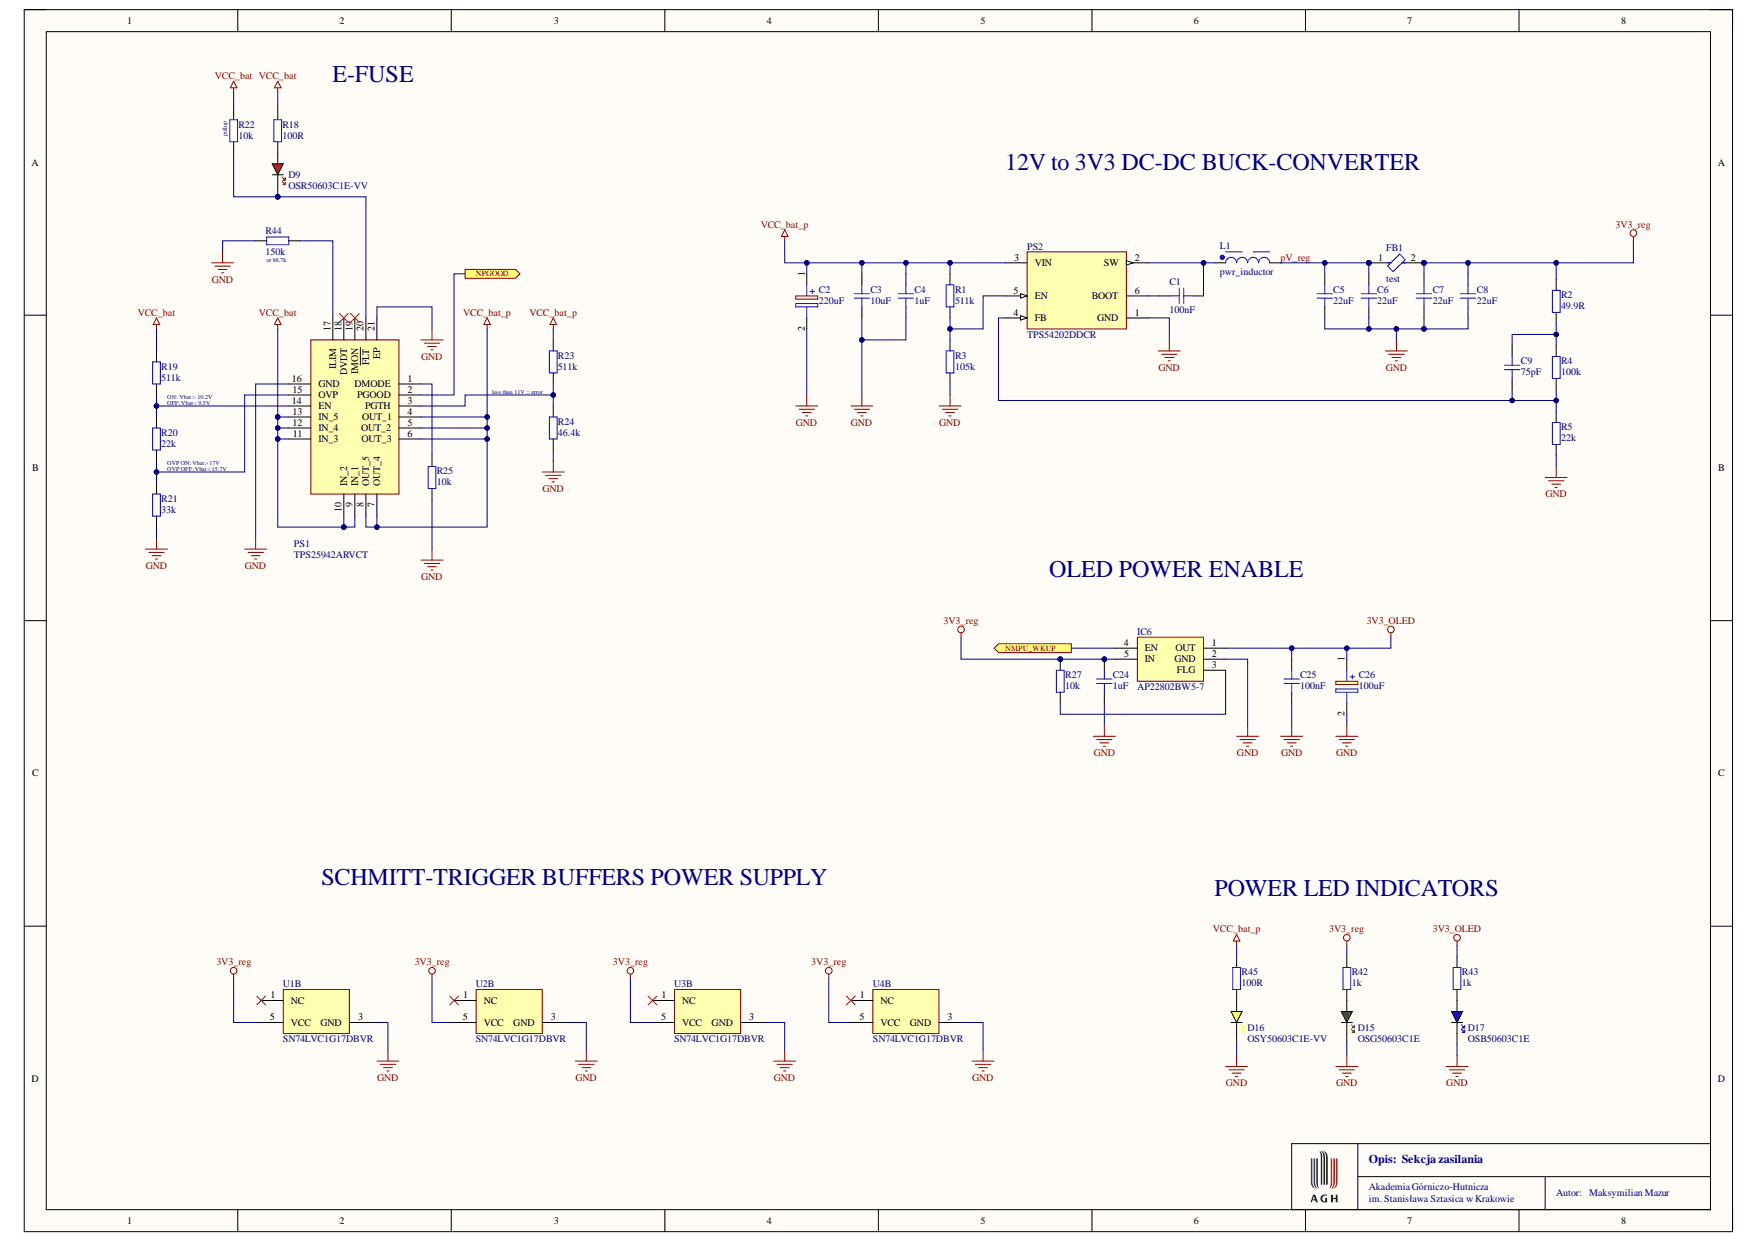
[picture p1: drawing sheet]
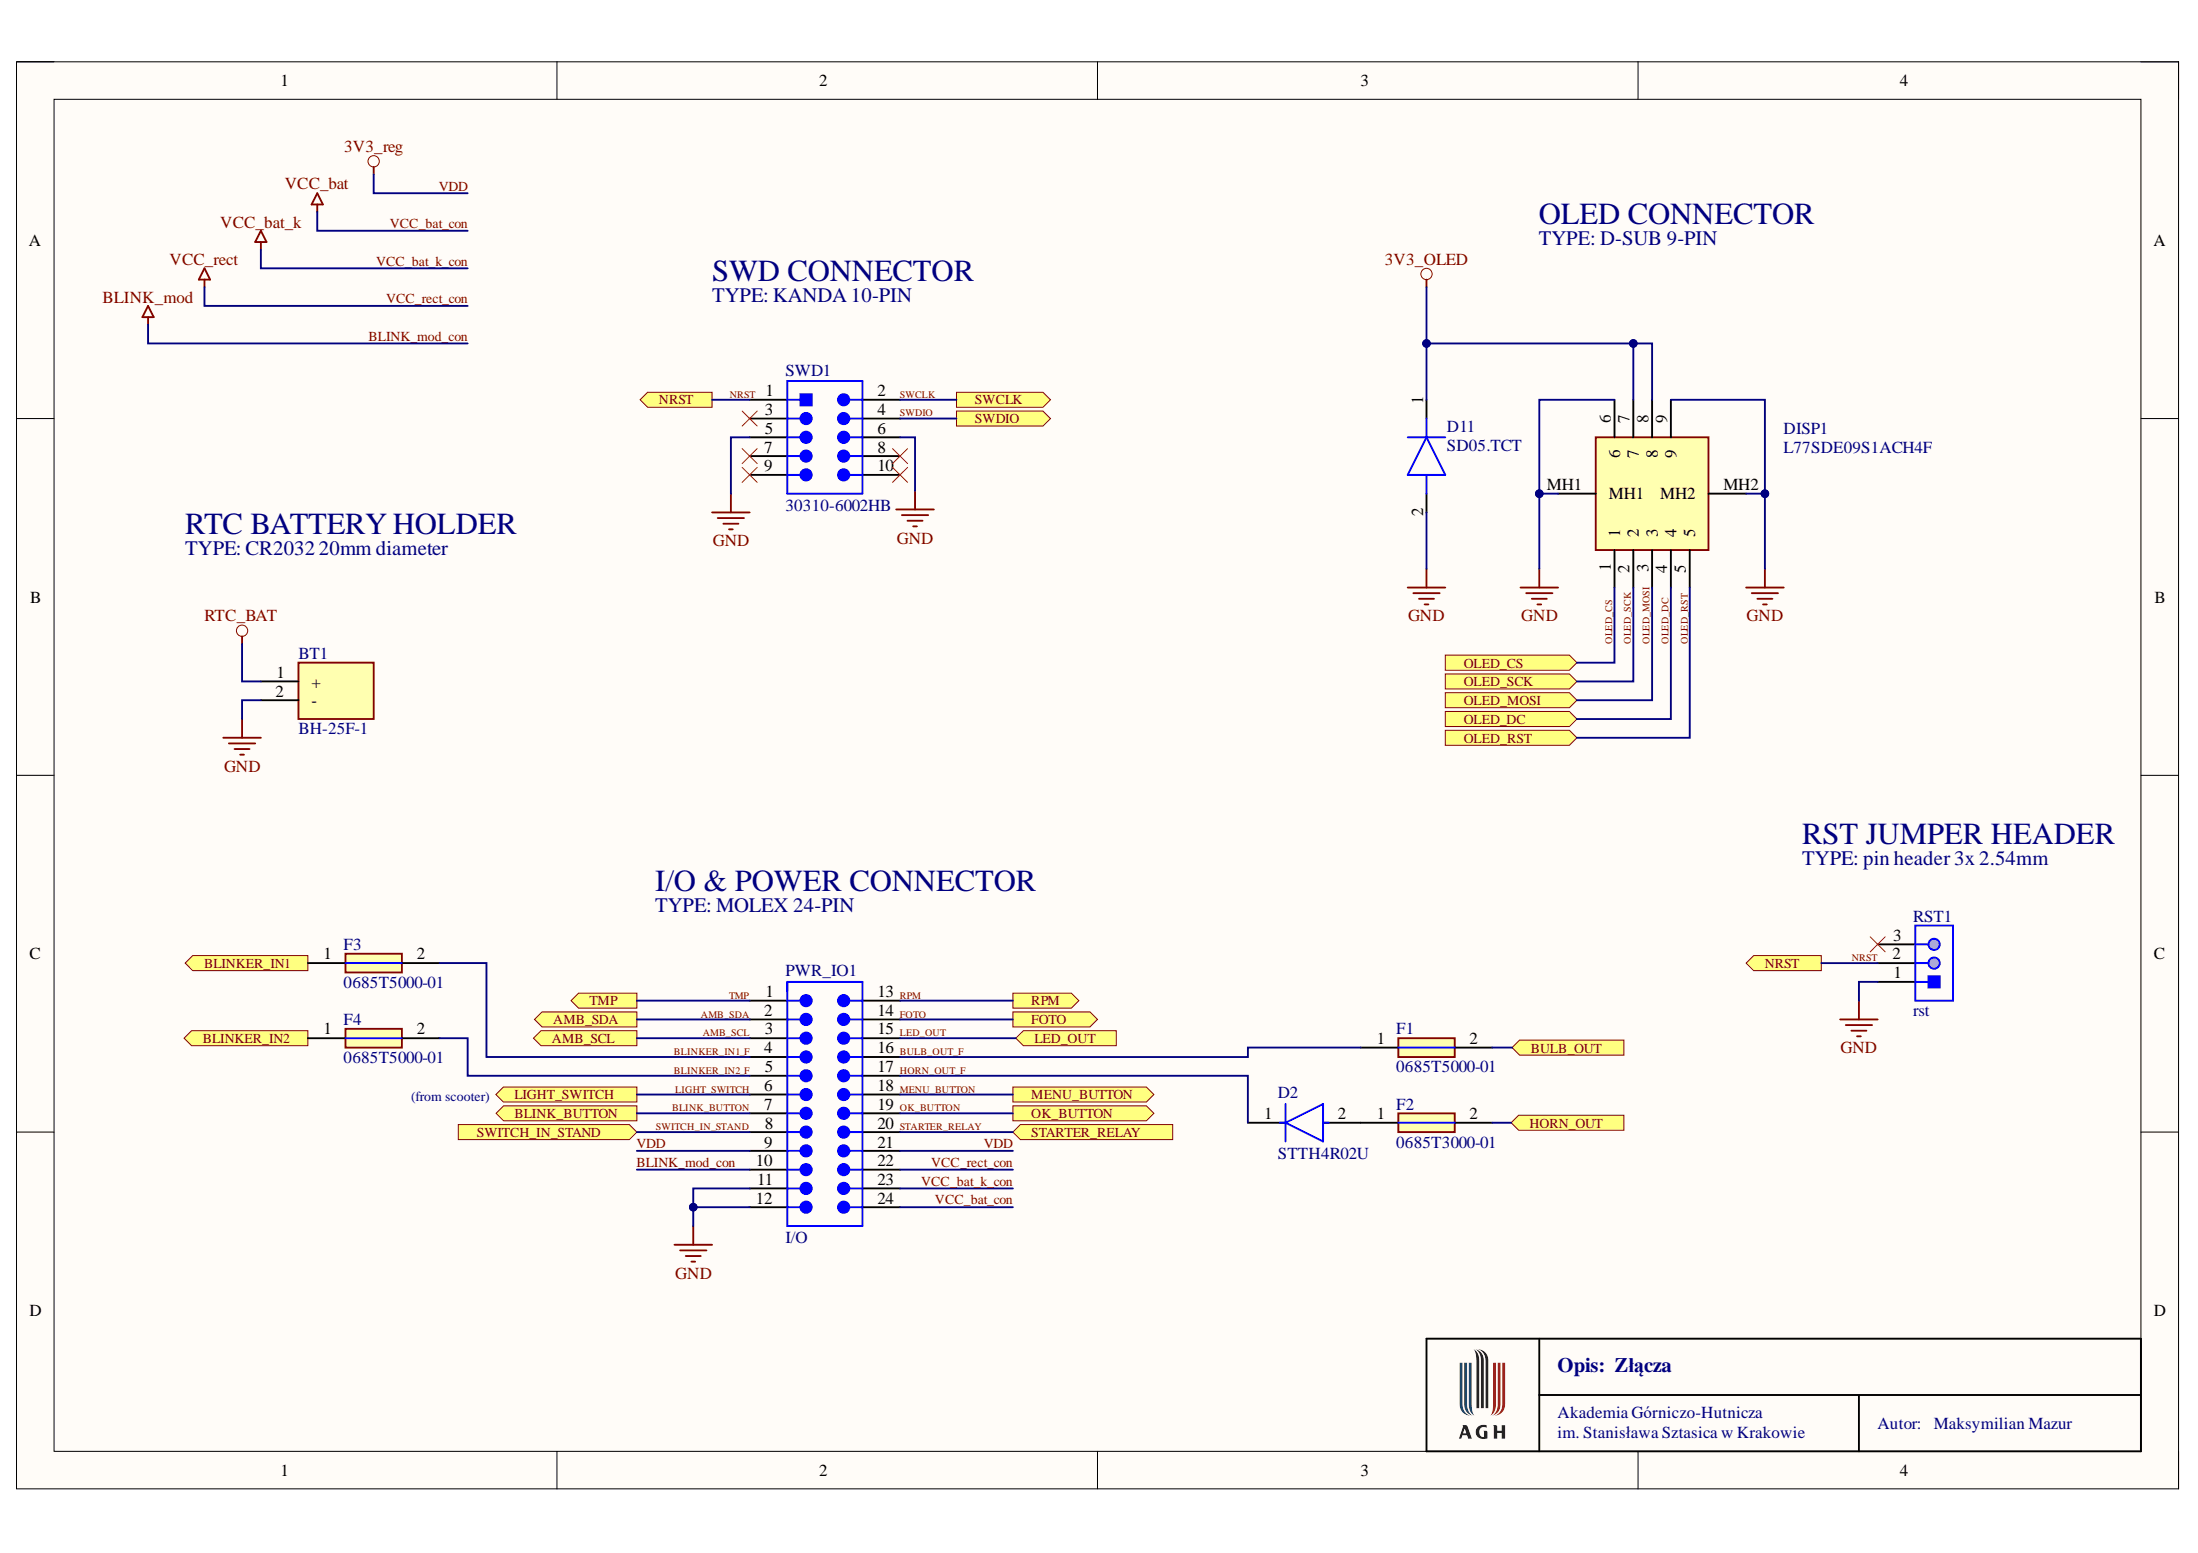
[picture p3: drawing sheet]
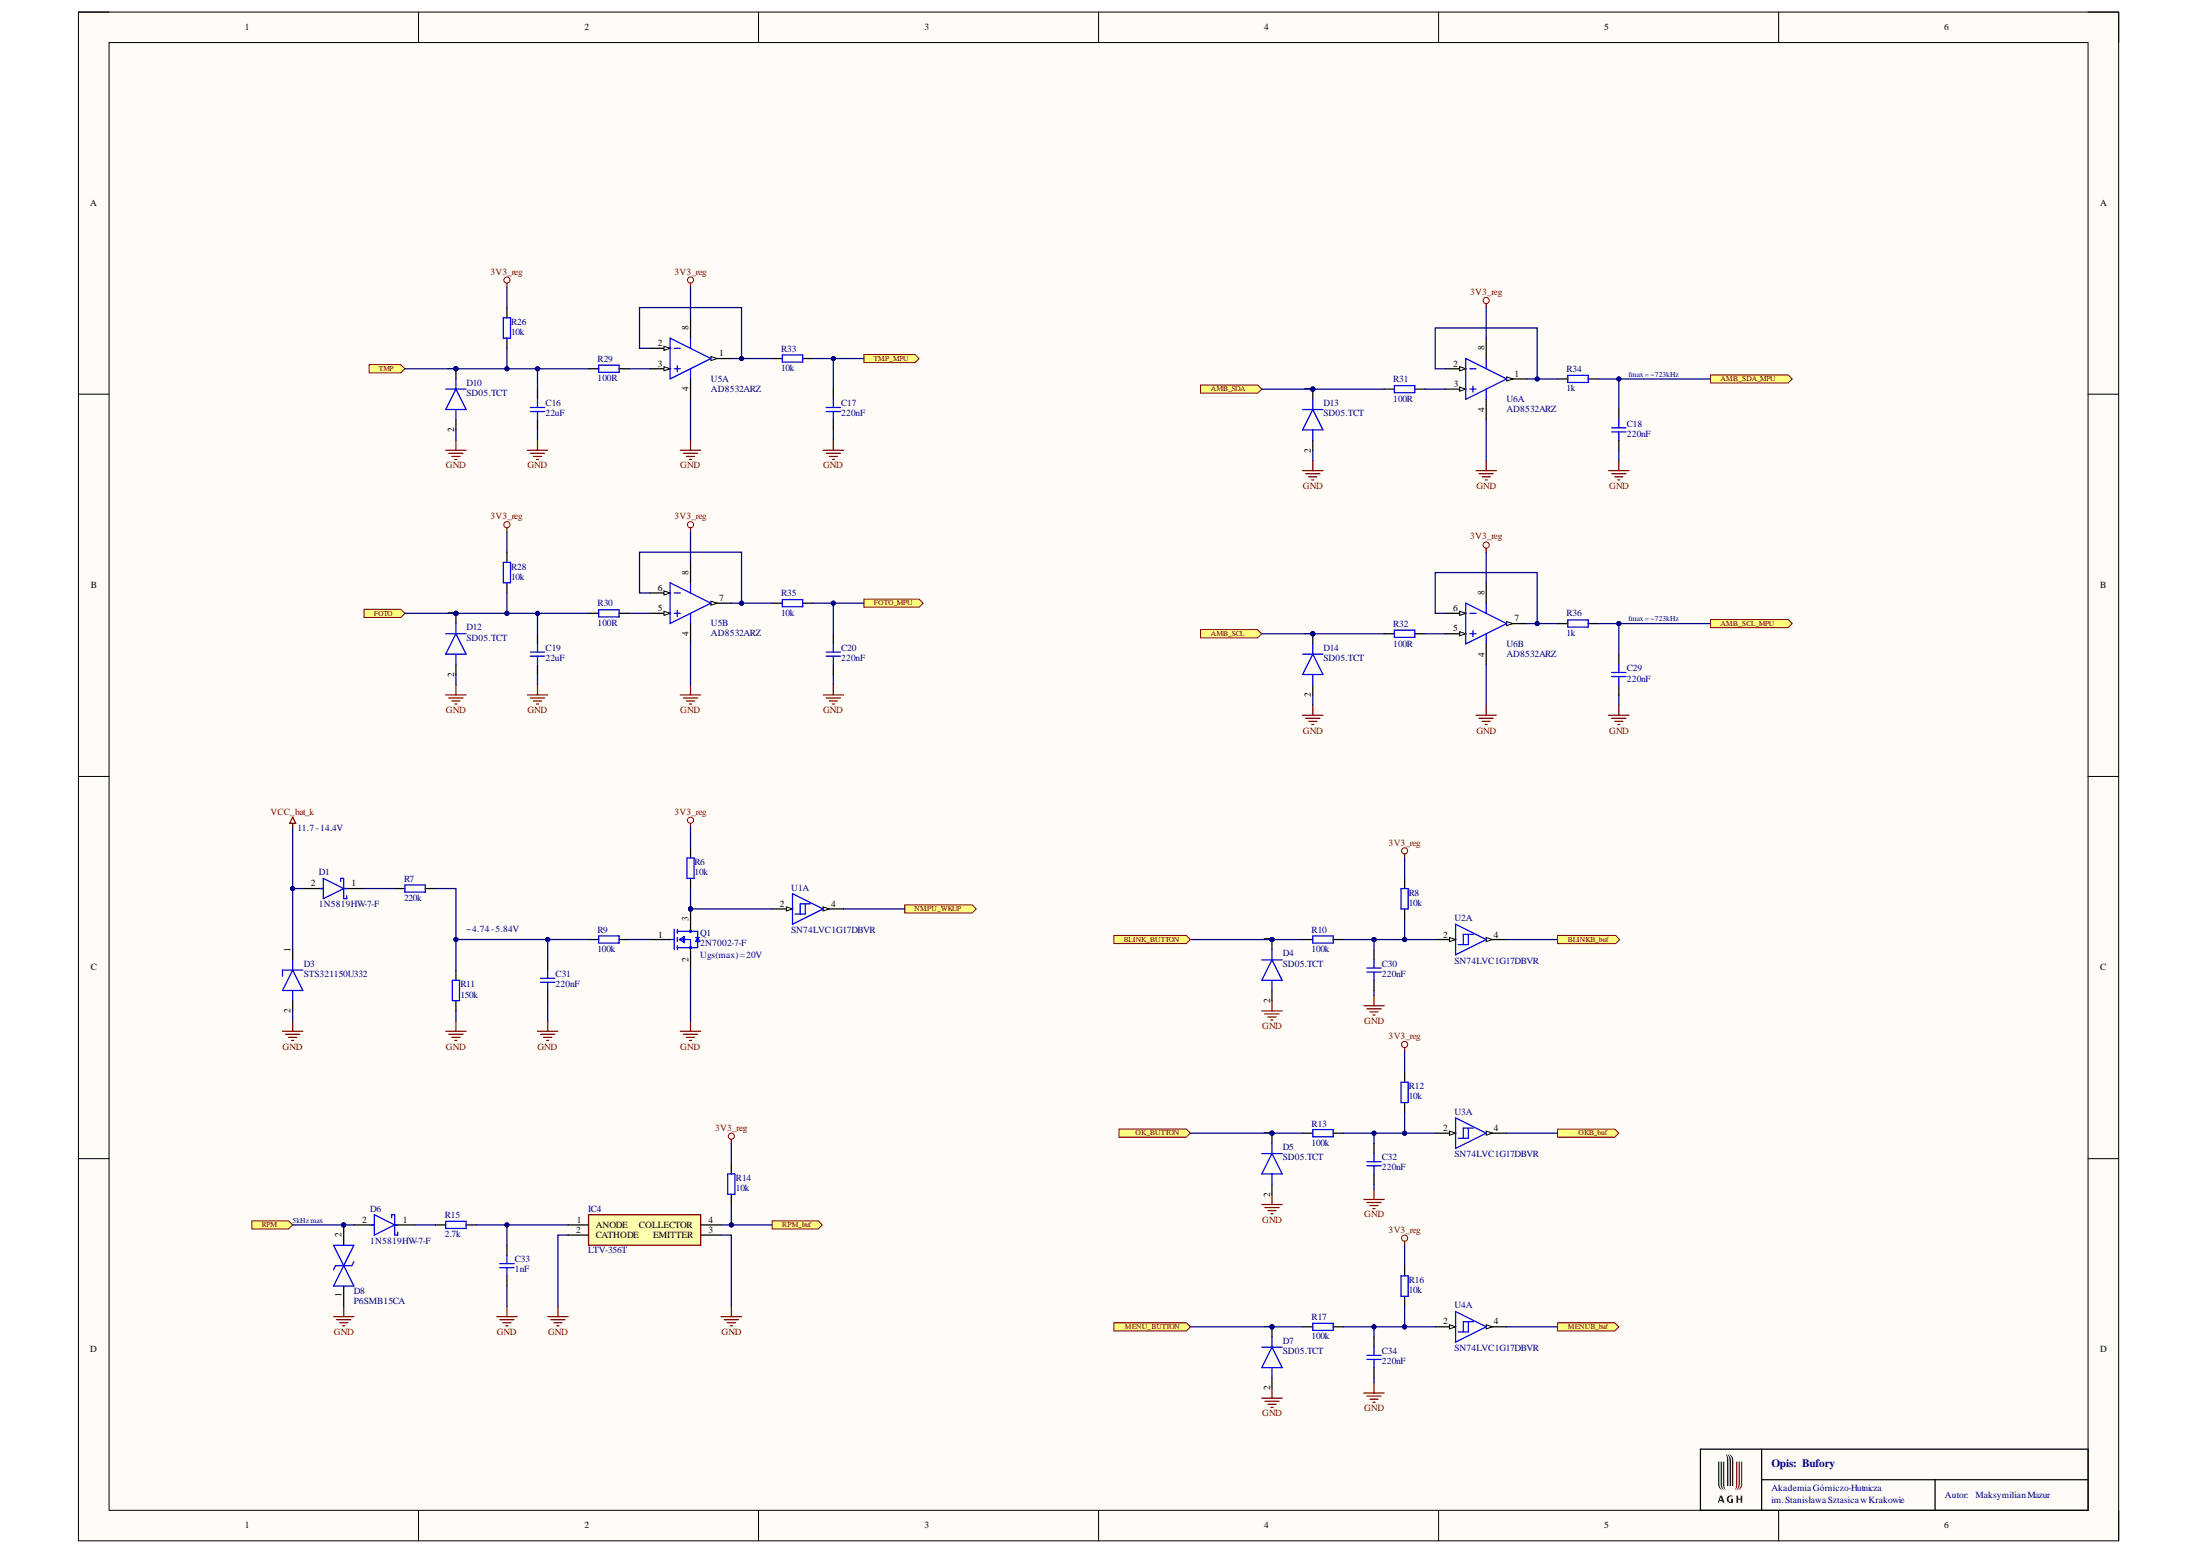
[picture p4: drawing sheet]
# Altium project PCrs_30.PrjPcb
3 sheets, 102 parts. Net scope: flat (ports and power ports of the same name join across sheets).
Board file: Mainboard.PcbDoc
Sheets:
  PowerSupply.SchDoc
  Connectors.SchDoc
  Buffers.SchDoc

## Sheet PowerSupply.SchDoc
size A3; SheetNumber: 1; SheetTotal: 4

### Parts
C1  100nF  [CAP_0603]
C2  220uF  [CAPAE660X810N]
C3  10uF  [CAP_1206]
C4  1uF  [CAP_0603]
C5  22uF  [CAP_0603]
C6  22uF  [CAP_0603]
C7  22uF  [CAP_0603]
C8  22uF  [CAP_0603]
C9  75pF  [CAP_0603]
C24  1uF  [CAP_0603]
C25  100nF  [CAP_0603]
C26  100uF  [CAPPM3528X210N]
D9  OSR50603C1E-VV  [LED_0603_RED]
D15  OSG50603C1E  [LED_0603_GREEN]
D16  OSY50603C1E-VV  [LED_0603_YELLOW]
D17  OSB50603C1E  [LED_0603_BLUE]
FB1  test  [FP-BLM18-0_15-t0_8-IPC_A]
IC6  AP22802BW5-7  [SOT95P285X140-5N]
L1  pwr_inductor  [WE-PD_7345]
PS1  TPS25942ARVCT  [QFN50P300X400X80-21N]
PS2  TPS54202DDCR  [FP-DDC0006A-IPC_B]
R1  511k  [RES_0603]
R2  49.9R  [RES_0603]
R3  105k  [RES_0603]
R4  100k  [RES_0603]
R5  22k  [RES_0603]
R18  100R  [RES_0603]
R19  511k  [RES_0603]
R20  22k  [RES_0603]
R21  33k  [RES_0603]
R22  10k  [RES_0603]
R23  511k  [RES_0603]
R24  46.4k  [RES_0603]
R25  10k  [RES_0603]
R27  10k  [RES_0603]
R42  1k  [RES_0603]
R43  1k  [RES_0603]
R44  150k  [RES_0603]
R45  100R  [RES_0603]
U1  SN74LVC1G17DBVR  [DBV0005A_L]  (part B of 2)
U2  SN74LVC1G17DBVR  [DBV0005A_L]  (part B of 2)
U3  SN74LVC1G17DBVR  [DBV0005A_L]  (part B of 2)
U4  SN74LVC1G17DBVR  [DBV0005A_L]  (part B of 2)

### Ports
NMPU_WKUP (out, see Buffers[3C], MPU[5C]), NPGOOD (out, see MPU[5C])

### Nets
3V3_OLED: C25.2 C26.1(+) IC6.1(OUT) R43.2
3V3_reg: C7.2 C8.2 C24.2 FB1.2 IC6.5(IN) R2.2 R27.2 R42.2 U1.5(VCC) U2.5(VCC) U3.5(VCC) U4.5(VCC)  [project net VDD]
GND: C2.2(-) C3.1 C4.1 C5.1 C6.1 C7.1 C8.1 C24.1 C25.1 C26.2(-) D15.K D16.K D17.K IC6.2(GND) PS1.16(GND) PS1.21(EP) PS2.1(GND) R3.1 R5.2 R21.1 R24.1 R25.1 R44.2 U1.3(GND) U2.3(GND) U3.3(GND) U4.3(GND)
VCC_bat: PS1.9(IN_1) PS1.10(IN_2) PS1.11(IN_3) PS1.12(IN_4) PS1.13(IN_5) R18.2 R19.2 R22.2  [project net VCC_bat_con]
VCC_bat_p: C2.1(+) C3.2 C4.2 PS1.4(OUT_1) PS1.5(OUT_2) PS1.6(OUT_3) PS1.7(OUT_4) PS1.8(OUT_5) PS2.3(VIN) R1.2 R23.2 R45.2
pV_reg: C5.2 C6.2 FB1.1 L1.2
NetC1_1: C1.1 L1.1 PS2.2(SW)
NetC1_2: C1.2 PS2.6(BOOT)
NetC9_1: C9.1 PS2.4(FB) R4.1 R5.1
NetC9_2: C9.2 R2.1 R4.2
NetD9_A: D9.A R18.1
NetD9_K: D9.K PS1.20(~{FLT}) R22.1
NetD15_A: D15.A R42.1
NetD16_A: D16.A R45.1
NetD17_A: D17.A R43.1
NetIC6_3: IC6.3(FLG) R27.1
NetIC6_4: IC6.4(EN) ; port NMPU_WKUP
NetPS1_1: PS1.1(DMODE) R25.2
NetPS1_2: PS1.2(PGOOD) ; port NPGOOD
NetPS1_3: PS1.3(PGTH) R23.1 R24.2
NetPS1_14: PS1.14(EN) R19.1 R20.2
NetPS1_15: PS1.15(OVP) R20.1 R21.2
NetPS1_17: PS1.17(ILIM) R44.1
NetPS2_5: PS2.5(EN) R1.1 R3.2

Not connected (* = marked no-connect by the designer): PS1 18(DVDT)* 19(IMON)*; U1 1(NC)*; U2 1(NC)*; U3 1(NC)*; U4 1(NC)*

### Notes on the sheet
- E-FUSE
- (near R22) pullup
- 12V to 3V3 DC-DC BUCK-CONVERTER
- (near R44) or 88.7k
- (near R19) ON: Vbat > 10.2V
- OFF: Vbat < 9.5V
- less than 11V = error
- (near R20) OVP ON: Vbat > 17V
- OVP OFF: Vbat < 15.7V
- OLED POWER ENABLE
- SCHMITT-TRIGGER BUFFERS POWER SUPPLY
- POWER LED INDICATORS
- Akademia Górniczo-Hutnicza
- Opis:
- Sekcja zasilania
- Autor:
- Maksymilian Mazur
- im. Stanisława Sztasica w Krakowie

## Sheet Connectors.SchDoc
size A4; SheetNumber: 3; SheetTotal: 4

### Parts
BT1  BH-25F-1  [BH25F1]
D2  STTH4R02U  [FP-SMB-MFG]
D11  SD05.TCT  [SOD2513X110N]
DISP1  L77SDE09S1ACH4F  [L77SDE09S1ACH4F]
F1  0685T5000-01  [FUSC3216X83N]
F2  0685T3000-01  [FUSC3216X83N]
F3  0685T5000-01  [FUSC3216X83N]
F4  0685T5000-01  [FUSC3216X83N]
PWR_IO1  I/O  [649024227222]
RST1  rst  [MOLX-22-28-4033_V]
SWD1  30310-6002HB  [3M-30310-6002HB-10_V]

### Ports
AMB_SCL (out, see Buffers[4B]), AMB_SDA (out, see Buffers[4A]), BLINK_BUTTON (out, see Buffers[4D]), BLINKER_IN1 (out, see MPU[1C]), BLINKER_IN2 (out, see MPU[2C]), BULB_OUT (in, see MPU[2C]), FOTO (out, see Buffers[1B]), HORN_OUT (in, see MPU[2D]), LED_OUT (in, see MPU[2C]), LIGHT_SWITCH (out, see MPU[2B]), MENU_BUTTON (out, see Buffers[4C]), NRST (out, see Connectors[2A], MPU[5C]), NRST (out, see Connectors[4C], MPU[5C]), OK_BUTTON (out, see Buffers[4C]), OLED_CS (in, see MPU[5D]), OLED_DC (in, see MPU[5D]), OLED_MOSI (in, see MPU[5D]), OLED_RST (in, see MPU[5D]), OLED_SCK (in, see MPU[5D]), RPM (out, see Buffers[1D]), STARTER_RELAY (in, see MPU[2C]), SWCLK (out, see MPU[6B]), SWDIO (out, see MPU[7B]), SWITCH_IN_STAND (in, see MPU[2C]), TMP (out, see Buffers[1A])

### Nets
3V3_OLED: D11.1(K) DISP1.7 DISP1.8
BLINK_mod_con: PWR_IO1.10  [also labelled BLINK_mod]
GND: BT1.2(-) D11.2(A) DISP1.6 DISP1.9 DISP1.MH1 DISP1.MH2 PWR_IO1.11 PWR_IO1.12 RST1.1 SWD1.5 SWD1.6
RTC_BAT: BT1.1(+)
VCC_bat_con: PWR_IO1.24  [also labelled VCC_bat]
VCC_bat_k_con: PWR_IO1.23  [also labelled VCC_bat_k]
VCC_rect_con: PWR_IO1.22  [also labelled VCC_rect]
VDD: PWR_IO1.9 PWR_IO1.21  [also labelled 3V3_reg]
AMB_SCL: PWR_IO1.3 ; port AMB_SCL
AMB_SDA: PWR_IO1.2 ; port AMB_SDA
BLINK_BUTTON: PWR_IO1.7 ; port BLINK_BUTTON
BLINKER_IN1_F: F3.2 PWR_IO1.4
BLINKER_IN2_F: F4.2 PWR_IO1.5
BULB_OUT_F: F1.1 PWR_IO1.16
FOTO: PWR_IO1.14 ; port FOTO
HORN_OUT_F: D2.1(K) PWR_IO1.17
LED_OUT: PWR_IO1.15 ; port LED_OUT
LIGHT_SWITCH: PWR_IO1.6 ; port LIGHT_SWITCH
MENU_BUTTON: PWR_IO1.18 ; port MENU_BUTTON
NRST: RST1.2 SWD1.1 ; port NRST
OK_BUTTON: PWR_IO1.19 ; port OK_BUTTON
OLED_CS: DISP1.1 ; port OLED_CS
OLED_DC: DISP1.4 ; port OLED_DC
OLED_MOSI: DISP1.3 ; port OLED_MOSI
OLED_RST: DISP1.5 ; port OLED_RST
OLED_SCK: DISP1.2 ; port OLED_SCK
RPM: PWR_IO1.13 ; port RPM
STARTER_RELAY: PWR_IO1.20 ; port STARTER_RELAY
SWCLK: SWD1.2 ; port SWCLK
SWDIO: SWD1.4 ; port SWDIO
SWITCH_IN_STAND: PWR_IO1.8 ; port SWITCH_IN_STAND
TMP: PWR_IO1.1 ; port TMP
NetD2_2: D2.2(A) F2.1
NetF1_2: F1.2 ; port BULB_OUT
NetF2_2: F2.2 ; port HORN_OUT
NetF3_1: F3.1 ; port BLINKER_IN1
NetF4_1: F4.1 ; port BLINKER_IN2

Not connected (* = marked no-connect by the designer): RST1 3*; SWD1 3* 7* 8* 9* 10*

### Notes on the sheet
- SWD CONNECTOR
- TYPE: KANDA 10-PIN
- OLED CONNECTOR
- TYPE: D-SUB 9-PIN
- RTC BATTERY HOLDER
- TYPE: CR2032 20mm diameter
- RST JUMPER HEADER
- TYPE: pin header 3x 2.54mm
- I/O & POWER CONNECTOR
- TYPE: MOLEX 24-PIN
- (near F4) (from scooter)
- Akademia Górniczo-Hutnicza
- Opis:
- Złącza
- Autor:
- Maksymilian Mazur
- im. Stanisława Sztasica w Krakowie

## Sheet Buffers.SchDoc
size C; SheetNumber: 4; SheetTotal: 4

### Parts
C16  22uF  [CAP_0603]
C17  220nF  [CAP_0603]
C18  220nF  [CAP_0603]
C19  22uF  [CAP_0603]
C20  220nF  [CAP_0603]
C29  220nF  [CAP_0603]
C30  220nF  [CAP_0603]
C31  220nF  [CAP_0603]
C32  220nF  [CAP_0603]
C33  1nF  [CAP_0603]
C34  220nF  [CAP_0603]
D1  1N5819HW-7-F  [FP-SOD123-IPC_A]
D3  STS321150U332  [SOD2613X100N]
D4  SD05.TCT  [SOD2513X110N]
D5  SD05.TCT  [SOD2513X110N]
D6  1N5819HW-7-F  [FP-SOD123-IPC_A]
D7  SD05.TCT  [SOD2513X110N]
D8  P6SMB15CA  [DIONM5436X261N]
D10  SD05.TCT  [SOD2513X110N]
D12  SD05.TCT  [SOD2513X110N]
D13  SD05.TCT  [SOD2513X110N]
D14  SD05.TCT  [SOD2513X110N]
IC4  LTV-356T  [SOP254P675X220-4N]
Q1  2N7002-7-F  [FP-SOT23-MFG]
R6  10k  [RES_0603]
R7  220k  [RES_0603]
R8  10k  [RES_0603]
R9  100k  [RES_0603]
R10  100k  [RES_0603]
R11  150k  [RES_0603]
R12  10k  [RES_0603]
R13  100k  [RES_0603]
R14  10k  [RES_0603]
R15  2.7k  [RES_0603]
R16  10k  [RES_0603]
R17  100k  [RES_0603]
R26  10k  [RES_0603]
R28  10k  [RES_0603]
R29  100R  [RES_0603]
R30  100R  [RES_0603]
R31  100R  [RES_0603]
R32  100R  [RES_0603]
R33  10k  [RES_0603]
R34  1k  [RES_0603]
R35  10k  [RES_0603]
R36  1k  [RES_0603]
U1  SN74LVC1G17DBVR  [DBV0005A_L]  (part A of 2)
U2  SN74LVC1G17DBVR  [DBV0005A_L]  (part A of 2)
U3  SN74LVC1G17DBVR  [DBV0005A_L]  (part A of 2)
U4  SN74LVC1G17DBVR  [DBV0005A_L]  (part A of 2)
U5  AD8532ARZ  [ADI-R-8_L]  (parts A,B of 2)
U6  AD8532ARZ  [ADI-R-8_L]  (parts A,B of 2)

### Ports
AMB_SCL (in, see Connectors[1C]), AMB_SCL_MPU (out, see MPU[7B]), AMB_SDA (in, see Connectors[1C]), AMB_SDA_MPU (out, see MPU[7B]), BLINK_BUTTON (in, see Connectors[1C]), BLINKB_buf (out, see MPU[7C]), FOTO (in, see Connectors[2C]), FOTO_MPU (out, see MPU[6D]), MENU_BUTTON (in, see Connectors[2C]), MENUB_buf (out, see MPU[7C]), NMPU_WKUP (out, see MPU[5C], PowerSupply[5C]), OK_BUTTON (in, see Connectors[2C]), OKB_buf (out, see MPU[7C]), RPM (in, see Connectors[2C]), RPM_buf (out, see MPU[5C]), TMP (in, see Connectors[2C]), TMP_MPU (out, see MPU[6D])

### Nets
3V3_reg: R6.1 R8.1 R12.1 R14.1 R16.1 R26.2 R28.2 U5.8(+V) U6.8(+V)  [project net VDD]
GND: C16.2 C17.2 C18.2 C19.2 C20.2 C29.2 C30.2 C31.2 C32.2 C33.2 C34.2 D3.2(A) D4.2(A) D5.2(A) D7.2(A) D8.1 D10.2(A) D12.2(A) D13.2(A) D14.2(A) IC4.2(CATHODE) IC4.3(EMITTER) Q1.2(S) R11.2 U5.4(-V) U6.4(-V)
VCC_bat_k: D1.2(A) D3.1(K)  [project net VCC_bat_k_con]
AMB_SCL: D14.1(K) R32.2 ; port AMB_SCL
AMB_SDA: D13.1(K) R31.2 ; port AMB_SDA
BLINK_BUTTON: D4.1(K) R10.2 ; port BLINK_BUTTON
FOTO: C19.1 D12.1(K) R28.1 R30.2 ; port FOTO
MENU_BUTTON: D7.1(K) R17.2 ; port MENU_BUTTON
OK_BUTTON: D5.1(K) R13.2 ; port OK_BUTTON
RPM: D6.2(A) D8.2 ; port RPM
TMP: C16.1 D10.1(K) R26.1 R29.2 ; port TMP
NetC17_1: C17.1 R33.1 ; port TMP_MPU
NetC18_1: C18.1 R34.1 ; port AMB_SDA_MPU
NetC20_1: C20.1 R35.1 ; port FOTO_MPU
NetC29_1: C29.1 R36.1 ; port AMB_SCL_MPU
NetC30_1: C30.1 R8.2 R10.1 U2.2(A)
NetC31_1: C31.1 R7.1 R9.2 R11.1
NetC32_1: C32.1 R12.2 R13.1 U3.2(A)
NetC33_1: C33.1 IC4.1(ANODE) R15.1
NetC34_1: C34.1 R16.2 R17.1 U4.2(A)
NetD1_1: D1.1(C) R7.2
NetD6_1: D6.1(C) R15.2
NetIC4_4: IC4.4(COLLECTOR) R14.2 ; port RPM_buf
NetIC6_4: U1.4(Y) ; port NMPU_WKUP
NetQ1_1: Q1.1(G) R9.1
NetQ1_3: Q1.3(D) R6.2 U1.2(A)
NetR29_1: R29.1 U5.3(+IN_A)
NetR30_1: R30.1 U5.5(+IN_B)
NetR31_1: R31.1 U6.3(+IN_A)
NetR32_1: R32.1 U6.5(+IN_B)
NetR33_2: R33.2 U5.1(OUT_A) U5.2(-IN_A)
NetR34_2: R34.2 U6.1(OUT_A) U6.2(-IN_A)
NetR35_2: R35.2 U5.6(-IN_B) U5.7(OUT_B)
NetR36_2: R36.2 U6.6(-IN_B) U6.7(OUT_B)
NetU2_4: U2.4(Y) ; port BLINKB_buf
NetU3_4: U3.4(Y) ; port OKB_buf
NetU4_4: U4.4(Y) ; port MENUB_buf

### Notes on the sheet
- fmax = ~723kHz
- 11.7 - 14.4V
- ~ 4.74 - 5.84V
- (near Q1) Ugs(max) = 20V
- (near D8) 5kHz max
- Akademia Górniczo-Hutnicza
- im. Stanisława Sztasica w Krakowie
- Opis:
- Bufory
- Autor:
- Maksymilian Mazur

## Nets that join several sheets
3V3_OLED: PowerSupply (C25.2 C26.1 IC6.1 R43.2), Connectors (D11.1 DISP1.7 DISP1.8)
GND: PowerSupply (27 pins), Connectors (11 pins), Buffers (26 pins)
VCC_bat_con: PowerSupply (8 pins), Connectors (PWR_IO1.24)
VCC_bat_k_con: Connectors (PWR_IO1.23), Buffers (D1.2 D3.1)
VDD: PowerSupply (12 pins), Connectors (PWR_IO1.9 PWR_IO1.21), Buffers (9 pins)
AMB_SCL: Connectors (PWR_IO1.3), Buffers (D14.1 R32.2)
AMB_SDA: Connectors (PWR_IO1.2), Buffers (D13.1 R31.2)
BLINK_BUTTON: Connectors (PWR_IO1.7), Buffers (D4.1 R10.2)
FOTO: Connectors (PWR_IO1.14), Buffers (C19.1 D12.1 R28.1 R30.2)
MENU_BUTTON: Connectors (PWR_IO1.18), Buffers (D7.1 R17.2)
NetIC6_4: PowerSupply (IC6.4), Buffers (U1.4)
OK_BUTTON: Connectors (PWR_IO1.19), Buffers (D5.1 R13.2)
RPM: Connectors (PWR_IO1.13), Buffers (D6.2 D8.2)
TMP: Connectors (PWR_IO1.1), Buffers (C16.1 D10.1 R26.1 R29.2)
